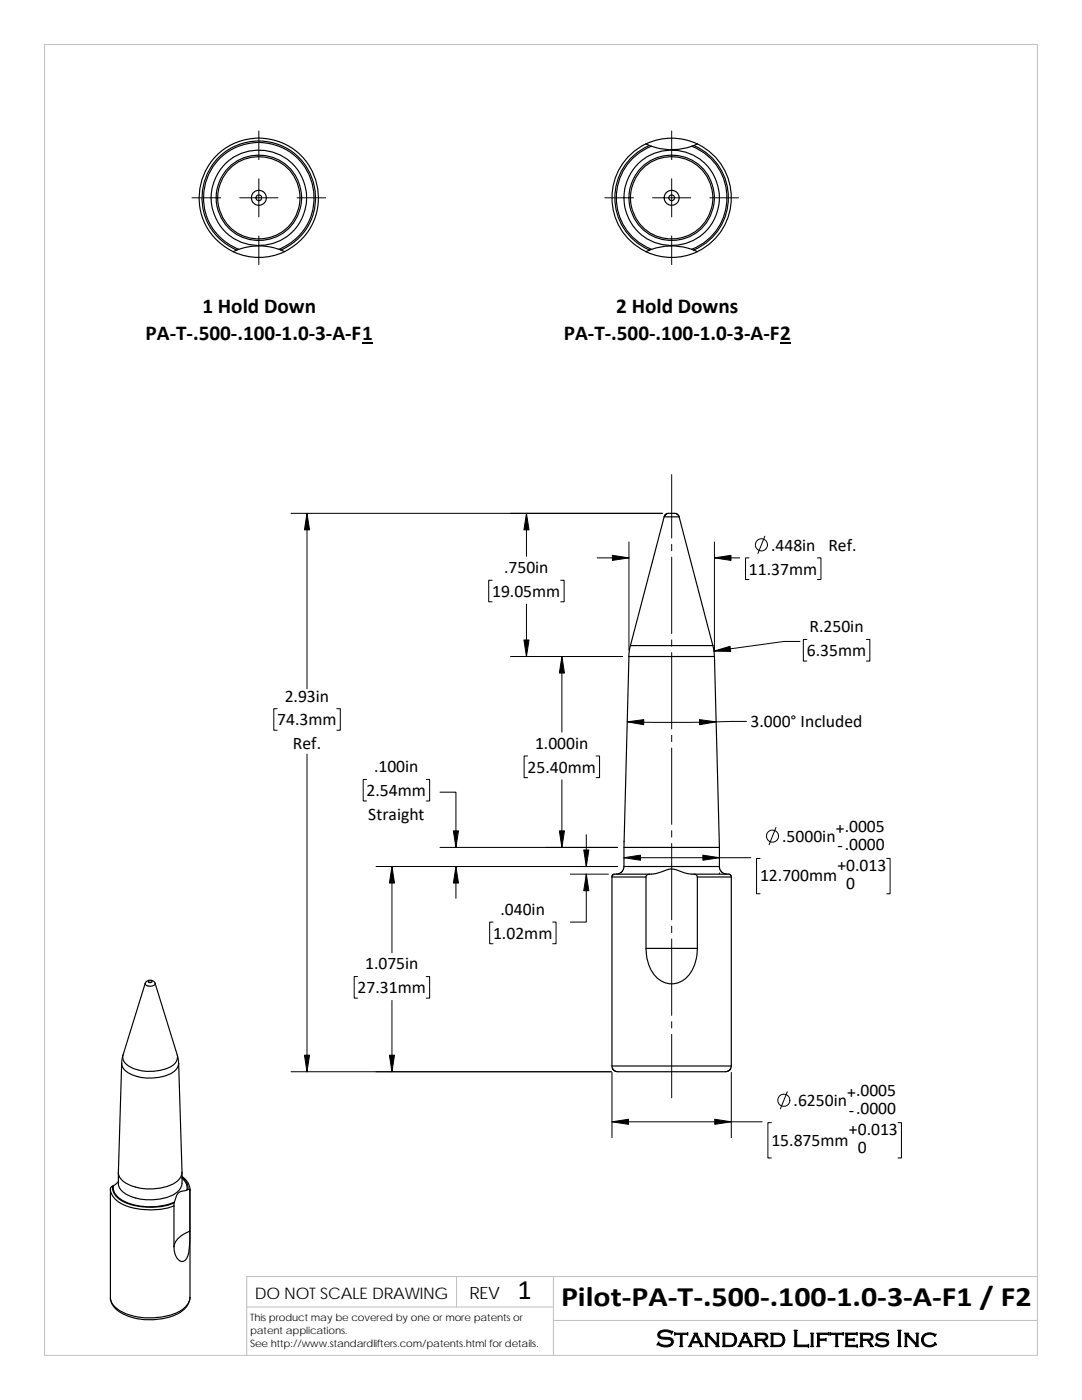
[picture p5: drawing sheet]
<svg xmlns="http://www.w3.org/2000/svg" width="216mm" height="279mm" viewBox="0 0 216 279" stroke-linecap="round" stroke-linejoin="round" font-family="sans-serif">
<path d="M8.9 8.9h198.1v261.6h-198.1zM91.1 254.8v6M110.4 254.8v15.7M207 254.8h-157.8v15.7M49.2 260.8h61.2M110.4 263.5h96.6" fill="none" stroke="#c0c0c0" stroke-width=".2"/>
<g fill="none" stroke="#000" stroke-width=".23">
<path d="M128.9 28.7a11.9 11.9 0 0 0-6.8 10.8 11.9 11.9 0 0 0 6.8 10.7M128.9 28.7l.7 .3M128.9 28.7a12 12 0 0 1 10.2 0M129.6 29a11.3 11.3 0 0 0-6.9 10.5 11.3 11.3 0 0 0 6.9 10.4M129.6 29l.4 .2M138 29.2a11 11 0 0 1 7 10.3 11 11 0 0 1-7 10.2M138 29.2a12.2 12.2 0 0 1-8 0 11 11 0 0 0-7 10.3 11 11 0 0 0 7 10.3 12.1 12.1 0 0 1 8.4 .1M138.4 29a11.3 11.3 0 0 1 6.9 10.5 11.3 11.3 0 0 1-6.9 10.4M138.4 29l-.4 .2M139.1 28.7a11.9 11.9 0 0 1 6.8 10.8 11.9 11.9 0 0 1-6.8 10.7M139.1 28.7l-.7 .3M47.2 49.9a11.3 11.3 0 0 1-4.5-17.4 11.3 11.3 0 0 1 17.9 0 11.3 11.3 0 0 1-4.5 17.4"/>
<path d="M47.2 49.9l-.7 .3M47.6 49.8l-.4 .1M47.6 49.8a12 12 0 0 1 8.5 .1M55.6 49.7a11 11 0 0 0 4.8-16.9 11 11 0 0 0-17.6 0 11 11 0 0 0 4.8 17M56.1 49.9l.7 .3a12 12 0 0 1-10.3 0M56.7 50.2a11.9 11.9 0 0 0 4.2-18.2 11.9 11.9 0 0 0-18.6 .1 11.9 11.9 0 0 0 4.2 18.1M130 49.8l-1.1 .4M138.4 49.9l.7 .3a12 12 0 0 1-10.2 0M132.5 103.1h3M132.5 103.1l-6.7 25.7M132.5 103.1l.4-.5 .6-.2 1.5 .1 .3 .2 .2 .4M135.5 103.1l6.7 25.7h-16.4"/>
<path d="M125.8 128.8l-.3 2.2M142.2 128.8l.4 2.2M142.6 131l1 38.1M142.6 131h-17.1l-1 41.9M122.1 175v37.7M122.1 175h6.8M124.5 172.9l-.1 .5-.3 .5-.5 .4-.6 .2M124.5 172.9h19.1M124.5 169.1h19.1M128.9 175a1.01 1.01 0 0 1 1.1-.5l2.1-.5a3.6 3.6 0 0 1 3.8-.1 5.9 5.9 0 0 0 2.6 .6 .62 .62 0 0 1 .6 .5M128.9 175v14.3M129.6 174.5h-7.1l-.3 .1-.1 .4"/>
<path d="M138.4 174.5h7.1l.3 .1 .1 .4M139.1 175v14.3M139.1 175h6.8M143.6 169.1v3.8M143.6 172.9l.1 .6 .3 .6 .6 .3 .5 .1M145.9 175v37.7M29 196.2l-4.4 14.3M29 196.2a1.09 1.09 0 0 1 1-.6 1.09 1.09 0 0 1 .9 .6M29 196.2a1.16 1.16 0 0 0 1.8 .4l.1-.4M29.6 195.8a.38 .38 0 0 1 .4-.1 .38 .38 0 0 1 .3 .3 .37 .37 0 0 1-.4 .1 .37 .37 0 0 1-.3-.3zM30.9 196.2l4.5 14.3M128.9 189.3h10.2"/>
<path d="M128.9 189.3a7.5 7.5 0 0 0 2.9 6.4 4.5 4.5 0 0 0 6.5-2.4l.5-1.3 .3-1.4v-1.3M24.3 212.2l-.7 21.8a3.5 3.5 0 0 0 2.9 2.7 11.1 11.1 0 0 0 8.4-.6 2.66 2.66 0 0 0 1.4-2.1l-.7-21.8M24.3 212.2a3.4 3.4 0 0 0 3 2.6 9.6 9.6 0 0 0 7.6-1.1l.5-.6 .2-.9M24.6 210.5l-.3 1.7M35.4 210.5l.2 1.7M35.4 210.5a2.13 2.13 0 0 1-1.6 2.5 8.5 8.5 0 0 1-8.8-.8 1.67 1.67 0 0 1-.4-1.7M122.1 212.7l.1 .5 .3 .4 .8 .3h21.5l.7-.3 .4-.9M122.1 212.7h23.8M22 237.4a3.8 3.8 0 0 0 2.8 3.1 14.6 14.6 0 0 0 9.9 .2M22.4 236.7l-.4 .5v21.7M22.4 236.7a3 3 0 0 0 1.6 2.8 12.4 12.4 0 0 0 10.8 .5v-.1M22.6 236.6l-.2 .1"/>
<path d="M23.6 234a4.1 4.1 0 0 0 .5 3.4 8.9 8.9 0 0 0 8 1.9 5.7 5.7 0 0 0 4-2.2l.2-.8v-2.3M23.6 235.8l-1 .8a2.66 2.66 0 0 0 1.6 2.8 12.5 12.5 0 0 0 10.6 .5 2.69 2.69 0 0 1 1.4-2.1l1.1-.3M36.3 234.8a3.2 3.2 0 0 1 1.6 2.6M36.3 235l.5 .4a2.38 2.38 0 0 1 .7 2M36.3 235.1l.5 .5a2.13 2.13 0 0 1 .5 1.9M37.9 237.4v21.5a4.4 4.4 0 0 1-3.6 3.5 12.7 12.7 0 0 1-11-1.2 2.83 2.83 0 0 1-1.3-2.3M37.9 237.4v.2l-.2-.3-.4 .2M34.7 240.7v8.1M34.8 240.1l-.1 .6M35.8 246.9l1-.7 1.1-.5a11.5 11.5 0 0 1-.8 5.6 1.05 1.05 0 0 1-1 .4 1.05 1.05 0 0 1-.8-.7 2.97 2.97 0 0 1 .5-4.1zM37.9 258.9a4.3 4.3 0 0 1-3.4 3.7 12.2 12.2 0 0 1-11-1 3.4 3.4 0 0 1-1.5-2.6"/>
<circle cx="51.7" cy="39.5" r=".58"/>
<circle cx="51.7" cy="39.5" r="9.5"/>
<circle cx="51.7" cy="39.5" r="8.2"/>
<circle cx="51.7" cy="39.5" r="1.49"/>
<circle cx="51.7" cy="39.5" r="8.5"/>
<circle cx="134" cy="39.5" r="8.2"/>
<circle cx="134" cy="39.5" r="1.49"/>
<circle cx="134" cy="39.5" r=".57"/>
<circle cx="134" cy="39.5" r="8.5"/>
<circle cx="134" cy="39.5" r="9.5"/>
</g>
<path d="M72.2 68.4h2.2M155.7 68.4h2.1" fill="none" stroke="#000" stroke-width=".28"/>
<g fill="none" stroke="#000" stroke-width=".2">
<path d="M38.3 39.5h5.7M47.8 39.5h7.7M51.6 26.1v5.8M51.6 35.7v7.6M59.3 39.5h5.7M120.7 39.5h5.7M130.2 39.5h7.6M134 26.1v5.8M134 35.7v7.6M141.6 39.5h5.8M51.6 47.1v5.7M134 47.1v5.7"/>
<path d="M134 94.7v12.7M58.1 102.4h74.1M61.3 102.4v35.1M98.2 115.8h-.7v4.3h.7M105.1 102.4v8.6M111.9 115.8h.7v4.3h-.7M119.1 111.3h6.4M125.5 108.2v21.6M134 108.6v1.3M134 111.2v15.2M142.6 108.2v21.6M142.6 111.3h5"/>
<path d="M149.4 111.3h-.6v4.4h.6M152.6 107l-1.4 3.4M163.1 111.3h.7v4.4h-.7M101.9 131h22.3M105.1 120.6v10.4M112.1 131v15.1M134 127.7v1.3M134 130.2v15.3M159.6 128h-3.2l-13.9 1.9M161 127.6h-.7v4.3h.7M172.9 127.6h.7v4.3h-.7M55.3 141.4h-.7v4.3h.7"/>
<path d="M61.3 150.5v63.4M67.2 141.4h.7v4.3h-.7M73.2 155.6h-.7v4.3h.7M85 155.6h.7v4.3h-.7M87.8 158.1h3.2v11M105.3 150.9h-.7v4.3h.7M112.1 155.6v13.5M119 150.9h.6v4.3h-.6M134 146.7v1.3M134 149.3v15.2M148.9 144l-13.1 .2-10.6-.1M75 172.9h48.2"/>
<path d="M78.2 172.9v17.2M87.8 169.1h35.4M91 172.9v6.4M113.8 174.5h7.6M117 174.5v9.5h-3.2M117 166.6v6.3M124.5 171.2h25.3M124.5 167.9v.1M134 165.8v1.3M134 168.3v15.3M143.6 174.2v.1M151.7 171.3h-.7v7.1h.7"/>
<path d="M154.8 165.1l-1.3 3.5M176.9 171.3h.7v7.1h-.7M71.4 194.9h-.7v4.3h.7M78.2 199.7v14.2M85 194.9h.7v4.3h-.7M98.4 184h-.7v4.3h.7M110.3 184h.7v4.3h-.7M134 184.8v1.3M134 187.4v15.2M58.1 213.9h63.9M122.1 214v13.1M134 203.9v1.3"/>
<path d="M134 206.4v12.7M145.9 214v13.1M157.1 217.9l-1.4 3.4M122.1 223.9h30M153.9 224h-.7v7.1h.7M179.2 224h.7v7.1h-.7"/>
<circle cx="151.9" cy="108.7" r="1.21"/>
<circle cx="154.1" cy="166.9" r="1.2"/>
<circle cx="156.4" cy="219.6" r="1.21"/>
</g>
<g fill="#000" stroke="#000" stroke-width=".2">
<path d="M61.3 102.4l.5 3.3h-1.1z" fill-rule="evenodd"/>
<path d="M105.1 102.4l.5 3.3h-1.1z" fill-rule="evenodd"/>
<path d="M122.2 110.8l3.3 .5-3.3 .5z" fill-rule="evenodd"/>
<path d="M142.6 111.3l3.3-.5v1z" fill-rule="evenodd"/>
<path d="M104.5 127.7h1.1l-.5 3.3z" fill-rule="evenodd"/>
<path d="M112.1 131l.5 3.3h-1z" fill-rule="evenodd"/>
<path d="M142.5 129.9l3.2-.9 .1 1z" fill-rule="evenodd"/>
<path d="M125.2 144.1l3.3-.5-.1 1z" fill-rule="evenodd"/>
<path d="M139.6 143.6l3.3 .5-3.3 .5z" fill-rule="evenodd"/>
<path d="M78.2 172.9l.5 3.3h-1z" fill-rule="evenodd"/>
<path d="M90.5 165.8h1l-.5 3.3z" fill-rule="evenodd"/>
<path d="M91 172.9l.5 3.3h-1z" fill-rule="evenodd"/>
<path d="M111.6 165.8h1l-.5 3.3z" fill-rule="evenodd"/>
<path d="M117 174.5l.5 3.3h-1z" fill-rule="evenodd"/>
<path d="M116.5 169.6h1l-.5 3.3z" fill-rule="evenodd"/>
<path d="M124.5 171.2l3.3-.5v1z" fill-rule="evenodd"/>
<path d="M140.3 170.7l3.3 .5-3.3 .5z" fill-rule="evenodd"/>
<path d="M60.7 210.6h1.1l-.5 3.3z" fill-rule="evenodd"/>
<path d="M77.7 210.6h1l-.5 3.3z" fill-rule="evenodd"/>
<path d="M122.1 223.9l3.3-.5v1z" fill-rule="evenodd"/>
<path d="M142.6 223.4l3.3 .5-3.3 .5z" fill-rule="evenodd"/>
</g>
<g font-size="5.6">
<text x="103.3" y="259.2">1</text>
<text x="112" y="260.7">Pilot‐PA‐T‐.500‐.100‐1.0‐3‐A‐F1 / F2</text>
</g>
<text font-size="4.9" x="130.9" y="268.8">Standard Lifters Inc</text>
<g font-size="4.2">
<text x="40.4" y="62.5">1 Hold Down</text>
<text x="123" y="62.5">2 Hold Downs</text>
<text x="29.1" y="67.8">PA‐T‐.500‐.100‐1.0‐3‐A‐F1</text>
<text x="112.5" y="67.8">PA‐T‐.500‐.100‐1.0‐3‐A‐F2</text>
</g>
<g font-size="3.5">
<text x="153.9" y="109.9">.448in</text>
<text x="165.3" y="109.9">Ref.</text>
<text x="98.2" y="119.1">19.05mm</text>
<text x="100.6" y="114.4">.750in</text>
<text x="149.4" y="114.7">11.37mm</text>
<text x="161" y="131">6.35mm</text>
<text x="161.5" y="126.2">R.250in</text>
<text x="56.8" y="140">2.93in</text>
<text x="55.3" y="144.8">74.3mm</text>
<text x="58.4" y="149.5">Ref.</text>
<text x="106.8" y="149.5">1.000in</text>
<text x="149.7" y="145.2">3.000° Included</text>
<text x="74.6" y="154.1">.100in</text>
<text x="105.3" y="154.2">25.40mm</text>
<text x="73.2" y="158.9">2.54mm</text>
<text x="73.5" y="163.7">Straight</text>
<text x="166.8" y="166.4">+.0005</text>
<text x="156.1" y="168.1">.5000in</text>
<text x="167.1" y="173.9">+0.013</text>
<text x="167.1" y="169.9">‐.0000</text>
<text x="151.7" y="175.9">12.700mm</text>
<text x="168.9" y="177.4">0</text>
<text x="99.9" y="182.6">.040in</text>
<text x="98.4" y="187.4">1.02mm</text>
<text x="72.9" y="193.5">1.075in</text>
<text x="71.4" y="198.2">27.31mm</text>
<text x="158.3" y="220.8">.6250in</text>
<text x="169.1" y="219.1">+.0005</text>
<text x="169.4" y="226.6">+0.013</text>
<text x="169.4" y="222.6">‐.0000</text>
<text x="153.9" y="228.6">15.875mm</text>
<text x="171.2" y="230.1">0</text>
</g>
<text font-size="3.4" x="93.7" y="259.2">REV</text>
<text font-size="3.2" x="50.8" y="259.3">DO NOT SCALE DRAWING</text>
<g font-size="2">
<text x="49.9" y="263.7">This product may be covered by one or more patents or</text>
<text x="49.9" y="266.2">patent applications.</text>
<text x="49.9" y="268.8">See http://www.standardlifters.com/patents.html for details.</text>
</g>
</svg>
